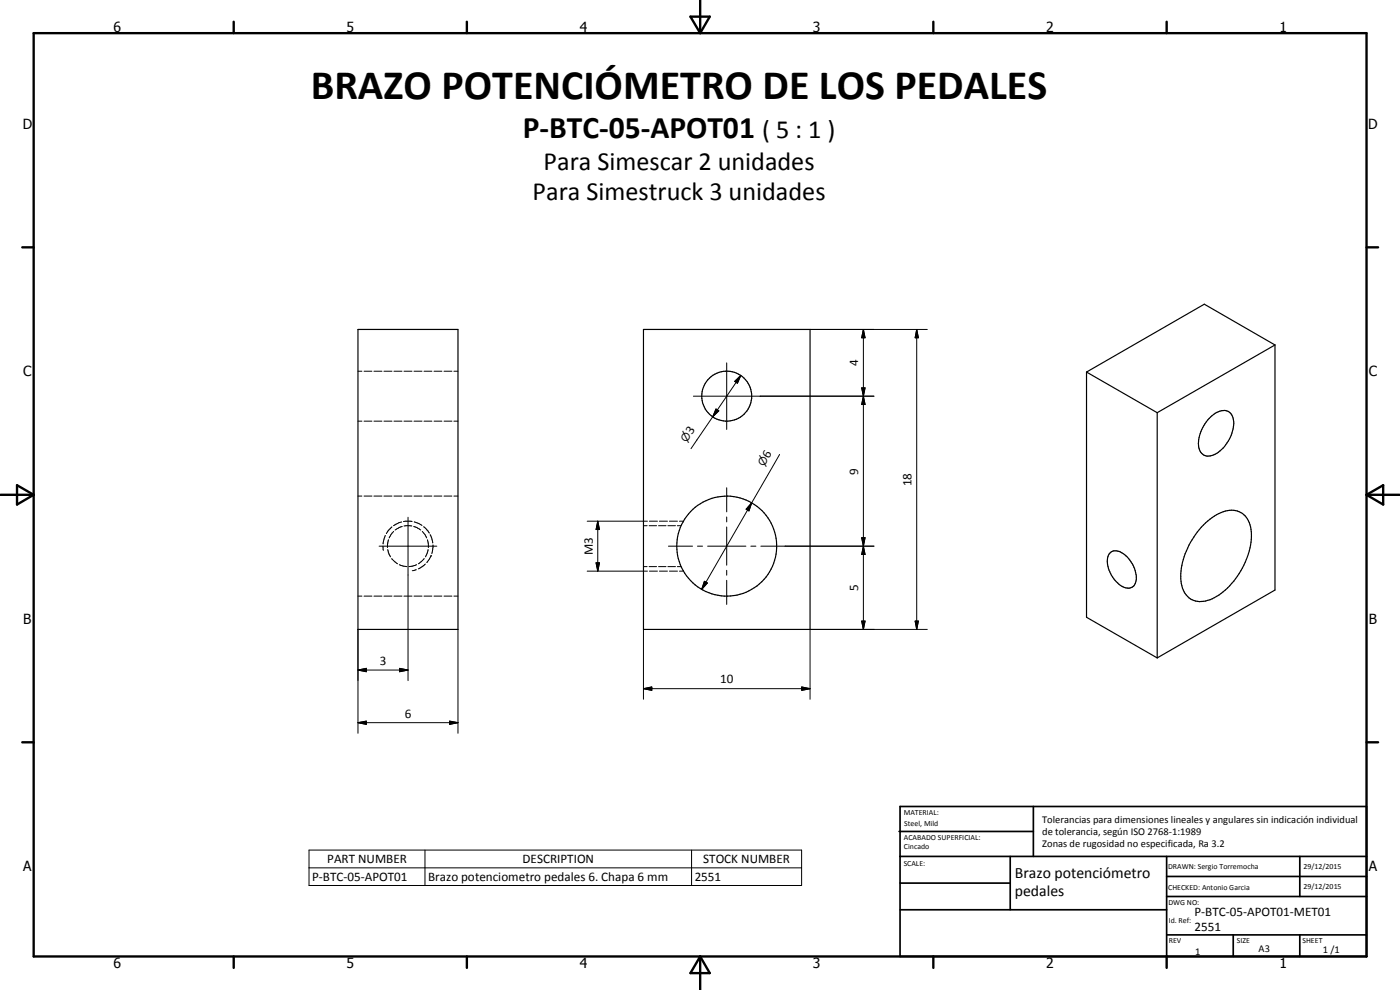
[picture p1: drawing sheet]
<svg xmlns="http://www.w3.org/2000/svg" width="420mm" height="297mm" viewBox="0 0 420 297" stroke-linecap="round" stroke-linejoin="round" font-family="sans-serif">
<g fill="none" stroke="#000" stroke-width=".35">
<path d="M107.4 98.8h30v90h-30zM193.1 98.8h50v90h-50zM326.1 111.6v73.6l21.2 12.2M326.1 111.6l21.2 12.2M382.6 103.5v73.5l-35.3 20.4M382.6 103.5l-21.2-12.2-35.3 20.3M382.6 103.5l-35.3 20.3M347.3 123.8v73.6M362.9 125.6a5.4 5.4 0 0 1 5.7-2.2 5.4 5.4 0 0 1 1.1 6.5 10.1 10.1 0 0 1-6.4 6.9 3.1 3.1 0 0 1-3.6-3.7 11.9 11.9 0 0 1 3.2-7.5zM360.5 158.2a12.7 12.7 0 0 1 9.8-5.1 6.2 6.2 0 0 1 5.2 6.5 22.8 22.8 0 0 1-11.7 20.1 6.2 6.2 0 0 1-8.1-1.6 12.8 12.8 0 0 1-.3-11.1 25.4 25.4 0 0 1 5.1-8.8zM333.1 166a3.2 3.2 0 0 1 4.4 .4 8.7 8.7 0 0 1 3.3 8.3 2.55 2.55 0 0 1-4.1 1.2 9.1 9.1 0 0 1-4.2-8.9z"/>
<circle cx="218.1" cy="118.9" r="7.5"/>
<circle cx="218.1" cy="163.9" r="15"/>
</g>
<g fill="none" stroke="#000" stroke-width=".3">
<path d="M243.1 98.8h35.2M259.1 98.8l.5 2.5h-1zM259.1 98.8v90M275.1 98.8l.5 2.5h-1zM275.1 98.8v90M107.4 111.4h1.2M109.3 111.4h2.3M112.2 111.4h2.4M115.2 111.4h2.4M118.2 111.4h2.4M121.2 111.4h2.4M124.2 111.4h2.4"/>
<path d="M127.2 111.4h2.4M130.2 111.4h2.4M133.3 111.4h2.3M136.2 111.4h1.2M208.1 118.9h54.2M218.1 108.9v20M220.5 114.4l1.8-1.8-1 2.4zM222.3 112.6l-8.4 12.5M258.6 116.4h1l-.5 2.5zM258.6 116.4l1 5h-1l1-5zM259.1 118.9l.5 2.5h-1zM107.4 126.4h1.2"/>
<path d="M109.3 126.4h2.3M112.2 126.4h2.4M115.2 126.4h2.4M118.2 126.4h2.4M121.2 126.4h2.4M124.2 126.4h2.4M127.2 126.4h2.4M130.2 126.4h2.4M133.3 126.4h2.3M136.2 126.4h1.2M213.9 125.1l-6.5 9.5M214.9 122.7l.8 .6-1.8 1.8z"/>
<path d="M234 136.4l-8.4 14.5M107.4 148.8h1.2M109.3 148.8h2.3M112.2 148.8h2.4M115.2 148.8h2.4M117.6 158.1l-1.7 2M118.1 159.5l-1.3 1.9M118.2 157.7h-.1M118.2 148.8h2.4M120.5 156.6l-2.3 1.1M120.6 158h.1M120.6 158l-2 1"/>
<path d="M121.1 156.5h2.6M121.2 157.8h2.4M121.2 148.8h2.4M122.5 155.2v49M124.2 158l2.1 1M124.2 148.8h2.4M124.3 156.6l2.3 1M126.7 159.5l1.3 1.9M127.2 158l1.6 1.9M127.2 148.8h2.4M130.2 148.8h2.4M133.3 148.8h2.3"/>
<path d="M136.2 148.8h1.2M176.2 156.4h18.1M179.4 156.4l.5 2.5h-1zM179.4 156.4v15M193.1 157.7h1.1M194.8 157.7h2.3M194.9 156.4h2.4M197.6 157.7h2.3M197.9 156.4h2.4M200.4 157.7h2.3M200.9 156.4h2.4M203.3 157.7h1.1"/>
<path d="M203.9 156.4h1.2M218.1 146.3v7.3M218.1 155.1v1.5M218.1 158.1v11.5M225.6 150.9l-.8 2.4-.9-.5zM225.6 150.9l-15 25.9M107.4 178.9h1.2M109.3 178.9h2.3M112.2 178.9h2.4M113.8 163.9h17.3M114.9 163.9l.2 1.2M115.2 178.9h2.4"/>
<path d="M115.6 160.7l-.6 2.5M115.6 160.7h.1M116.4 164.9l.8 2.2M116.6 162l-.3 2.3M117.5 167.6l1.8 1.6M118.2 178.9h2.4M119.8 169.4l2.3 .6M121.2 178.9h2.4M124.2 178.9h2.4M125 170.9l-1.3 .3M125 169.4l-2.3 .6M127.2 178.9h2.4"/>
<path d="M127.3 167.6l-1.8 1.6M127.7 169.2l-2.2 1.5M128.3 162l.3 2.3M128.5 164.9l-.8 2.2M129.1 160.4l.8 2.5M129.4 166.6h.1M129.4 166.6l-1.3 2.2M129.9 162.9h.1M130 163.5l-.4 2.5M130.2 178.9h2.4M133.3 178.9h2.3M136.2 178.9h1.2"/>
<path d="M176.2 171.4h18.1M178.9 168.9h1l-.5 2.5zM193.1 170h1.1M194.8 170h2.3M194.9 171.4h2.4M197.6 170h2.3M197.9 171.4h2.4M200.4 170h2.3M200.6 163.9h7.2M200.9 171.4h2.4M203.3 170h1.1M203.9 171.4h1.2"/>
<path d="M209.3 163.9h1.6M211.4 174.4l.9 .5-1.7 1.9zM212.4 163.9h11.4M218.1 171.1v1.5M218.1 174.1v7.3M225.3 163.9h1.6M228.3 163.9h34M258.6 161.3h1l-.5 2.6zM258.6 161.3h1l-1 5.1h1zM259.1 163.9l.5 2.5h-1zM107.4 188.8v31.2M137.4 188.8v31.2"/>
<path d="M193.1 188.8v21M258.6 186.4h1l-.5 2.4zM274.6 186.4h1l-.5 2.4zM278.3 188.8h-35.2v21M107.4 216.8l2.5-.4v.9zM107.4 201l2.5-.5v1zM107.4 216.8h30M107.4 201h15.1M119.9 200.5l2.6 .5-2.6 .5zM134.9 216.4l2.5 .4-2.5 .5zM193.1 206.6l2.5-.5v1zM193.1 206.6h50"/>
<path d="M240.6 206.1l2.5 .5-2.5 .5zM92.7 255.1h147.9v10.6h-147.9zM127.5 255.1v10.6M207.5 255.1v10.6M92.7 260.4h147.9"/>
</g>
<g fill="none" stroke="#000" stroke-width=".71">
<path d="M10.1 9.9h400v277.1h-400zM70.1 6.5v3.4M140.1 6.5v3.4M207.2 5h5.8l-2.9 4.9zM210.1 0v9.9M280.1 6.5v3.4M350.1 6.5v3.4M6.7 74.2h3.4M410.1 74.2h3.5M.1 148.5h10M5.1 145.6l5 2.9-5 2.9zM410.1 148.5h10"/>
<path d="M410.1 148.5l5-2.9v5.8zM6.7 222.7h3.4M410.1 222.7h3.5M70.1 287v3.4M140.1 287v3.4M210.1 287v10M210.1 287l2.9 5h-5.8zM280.1 287v3.4M350.1 287v3.4"/>
</g>
<g fill="none" stroke="#000" stroke-width=".51">
<path d="M269.8 249.5h40.3M270.1 242h140v45h-140zM270.1 257h140M303.2 257v16M310.1 242v15M350.1 257v30M390.1 257v12M270.1 265h33.1M270.1 273h80M350.1 269h60M350.1 263h60M350.1 280.5h60"/>
<path d="M370.1 280.5v6.5M390.1 280.5v6.5"/>
</g>
<g fill="#000">
<path d="M220.5 114.4l1.8-1.8-1 2.4zM258.6 116.4h1l-.5 2.5zM259.1 98.8l.5 2.5h-1zM275.1 98.8l.5 2.5h-1zM214.9 122.7l.8 .6-1.8 1.8zM259.1 118.9l.5 2.5h-1zM179.4 156.4l.5 2.5h-1zM225.6 150.9l-.8 2.4-.9-.5zM178.9 168.9h1l-.5 2.5zM211.4 174.4l.9 .5-1.7 1.9zM258.6 161.3h1l-.5 2.6zM259.1 163.9l.5 2.5h-1z"/>
<path d="M258.6 186.4h1l-.5 2.4zM274.6 186.4h1l-.5 2.4zM107.4 216.8l2.5-.4v.9zM107.4 201l2.5-.5v1zM119.9 200.5l2.6 .5-2.6 .5zM134.9 216.4l2.5 .4-2.5 .5zM193.1 206.6l2.5-.5v1zM240.6 206.1l2.5 .5-2.5 .5z"/>
</g>
<text font-size="12.6" x="93.3" y="29.7">BRAZO POTENCIÓMETRO DE LOS PEDALES</text>
<text font-size="9.4" x="156.9" y="41.5">P-BTC-05-APOT01</text>
<g font-size="7.9">
<text x="228.7" y="41.5">( 5 : 1 )</text>
<text x="163.1" y="51">Para Simescar 2 unidades</text>
<text x="159.8" y="60">Para Simestruck 3 unidades</text>
</g>
<g font-size="4.7">
<text x="304.6" y="263.5">Brazo potenciómetro</text>
<text x="304.6" y="268.9">pedales</text>
</g>
<g font-size="4.2">
<text x="34" y="9.6">6</text>
<text x="104" y="9.6">5</text>
<text x="174" y="9.6">4</text>
<text x="244" y="9.6">3</text>
<text x="314" y="9.6">2</text>
<text x="384" y="9.6">1</text>
<text x="6.8" y="38.7">D</text>
<text x="410.6" y="38.7">D</text>
<text x="7" y="112.9">C</text>
<text x="410.8" y="112.9">C</text>
<text x="7" y="187.1">B</text>
<text x="410.8" y="187.1">B</text>
<text x="7" y="261.4">A</text>
<text x="410.8" y="261.4">A</text>
<text x="34" y="290.4">6</text>
<text x="104" y="290.4">5</text>
<text x="174" y="290.4">4</text>
<text x="244" y="290.4">3</text>
<text x="314" y="290.4">2</text>
<text x="384" y="290.4">1</text>
</g>
<g font-size="3.9">
<text x="257.5" y="109.9" transform="rotate(-90 257.5 109.9)">4</text>
<text x="207.6" y="130.5" transform="rotate(-56 207.6 130.5)">3</text>
<text x="230.7" y="137.7" transform="rotate(-60 230.7 137.7)">6</text>
<text x="257.5" y="142.4" transform="rotate(-90 257.5 142.4)">9</text>
<text x="273.5" y="145.9" transform="rotate(-90 273.5 145.9)">18</text>
<text x="177.9" y="166.5" transform="rotate(-90 177.9 166.5)">M3</text>
<text x="257.5" y="177.4" transform="rotate(-90 257.5 177.4)">5</text>
<text x="114" y="199.5">3</text>
<text x="216.1" y="205.1">10</text>
<text x="121.5" y="215.3">6</text>
<text x="98.2" y="259">PART NUMBER</text>
<text x="156.8" y="259">DESCRIPTION</text>
<text x="211.1" y="259">STOCK NUMBER</text>
<text x="93.7" y="264.3">P-BTC-05-APOT01</text>
<text x="128.5" y="264.4">Brazo potenciometro pedales 6. Chapa 6 mm</text>
<text x="208.5" y="264.3">2551</text>
<text x="358.5" y="275">P-BTC-05-APOT01-MET01</text>
<text x="358.5" y="279.4">2551</text>
</g>
<g font-size="3.3">
<text x="206.1" y="132.8" transform="rotate(-56 206.1 132.8)">n</text>
<text x="229.4" y="140.1" transform="rotate(-60 229.4 140.1)">n</text>
</g>
<g font-size="3.1">
<text x="312.7" y="246.8">Tolerancias para dimensiones lineales y angulares sin indicación individual</text>
<text x="312.7" y="250.4">de tolerancia, según ISO 2768-1:1989</text>
<text x="312.7" y="254">Zonas de rugosidad no especificada, Ra 3.2</text>
<text x="358.7" y="286.5">1</text>
<text x="377.7" y="285.6">A3</text>
<text x="397" y="285.9">1 /1</text>
</g>
<g font-size="2.4">
<text x="271.2" y="244.4">MATERIAL:</text>
<text x="271.3" y="252">ACABADO SUPERFICIAL:</text>
<text x="271.4" y="247.9">Steel, Mild</text>
<text x="271.3" y="254.6">Cincado</text>
<text x="271.2" y="259.7">SCALE:</text>
<text x="350.6" y="260.8">DRAWN: Sergio Torremocha</text>
<text x="391.2" y="260.6">29/12/2015</text>
<text x="350.6" y="267">CHECKED: Antonio Garcia</text>
<text x="391.2" y="266.7">29/12/2015</text>
<text x="350.6" y="271.4">DWG NO:</text>
<text x="350.8" y="276.9">Id. Ref:</text>
<text x="350.8" y="282.8">REV</text>
<text x="371.2" y="282.9">SIZE</text>
<text x="390.9" y="282.9">SHEET</text>
</g>
</svg>
